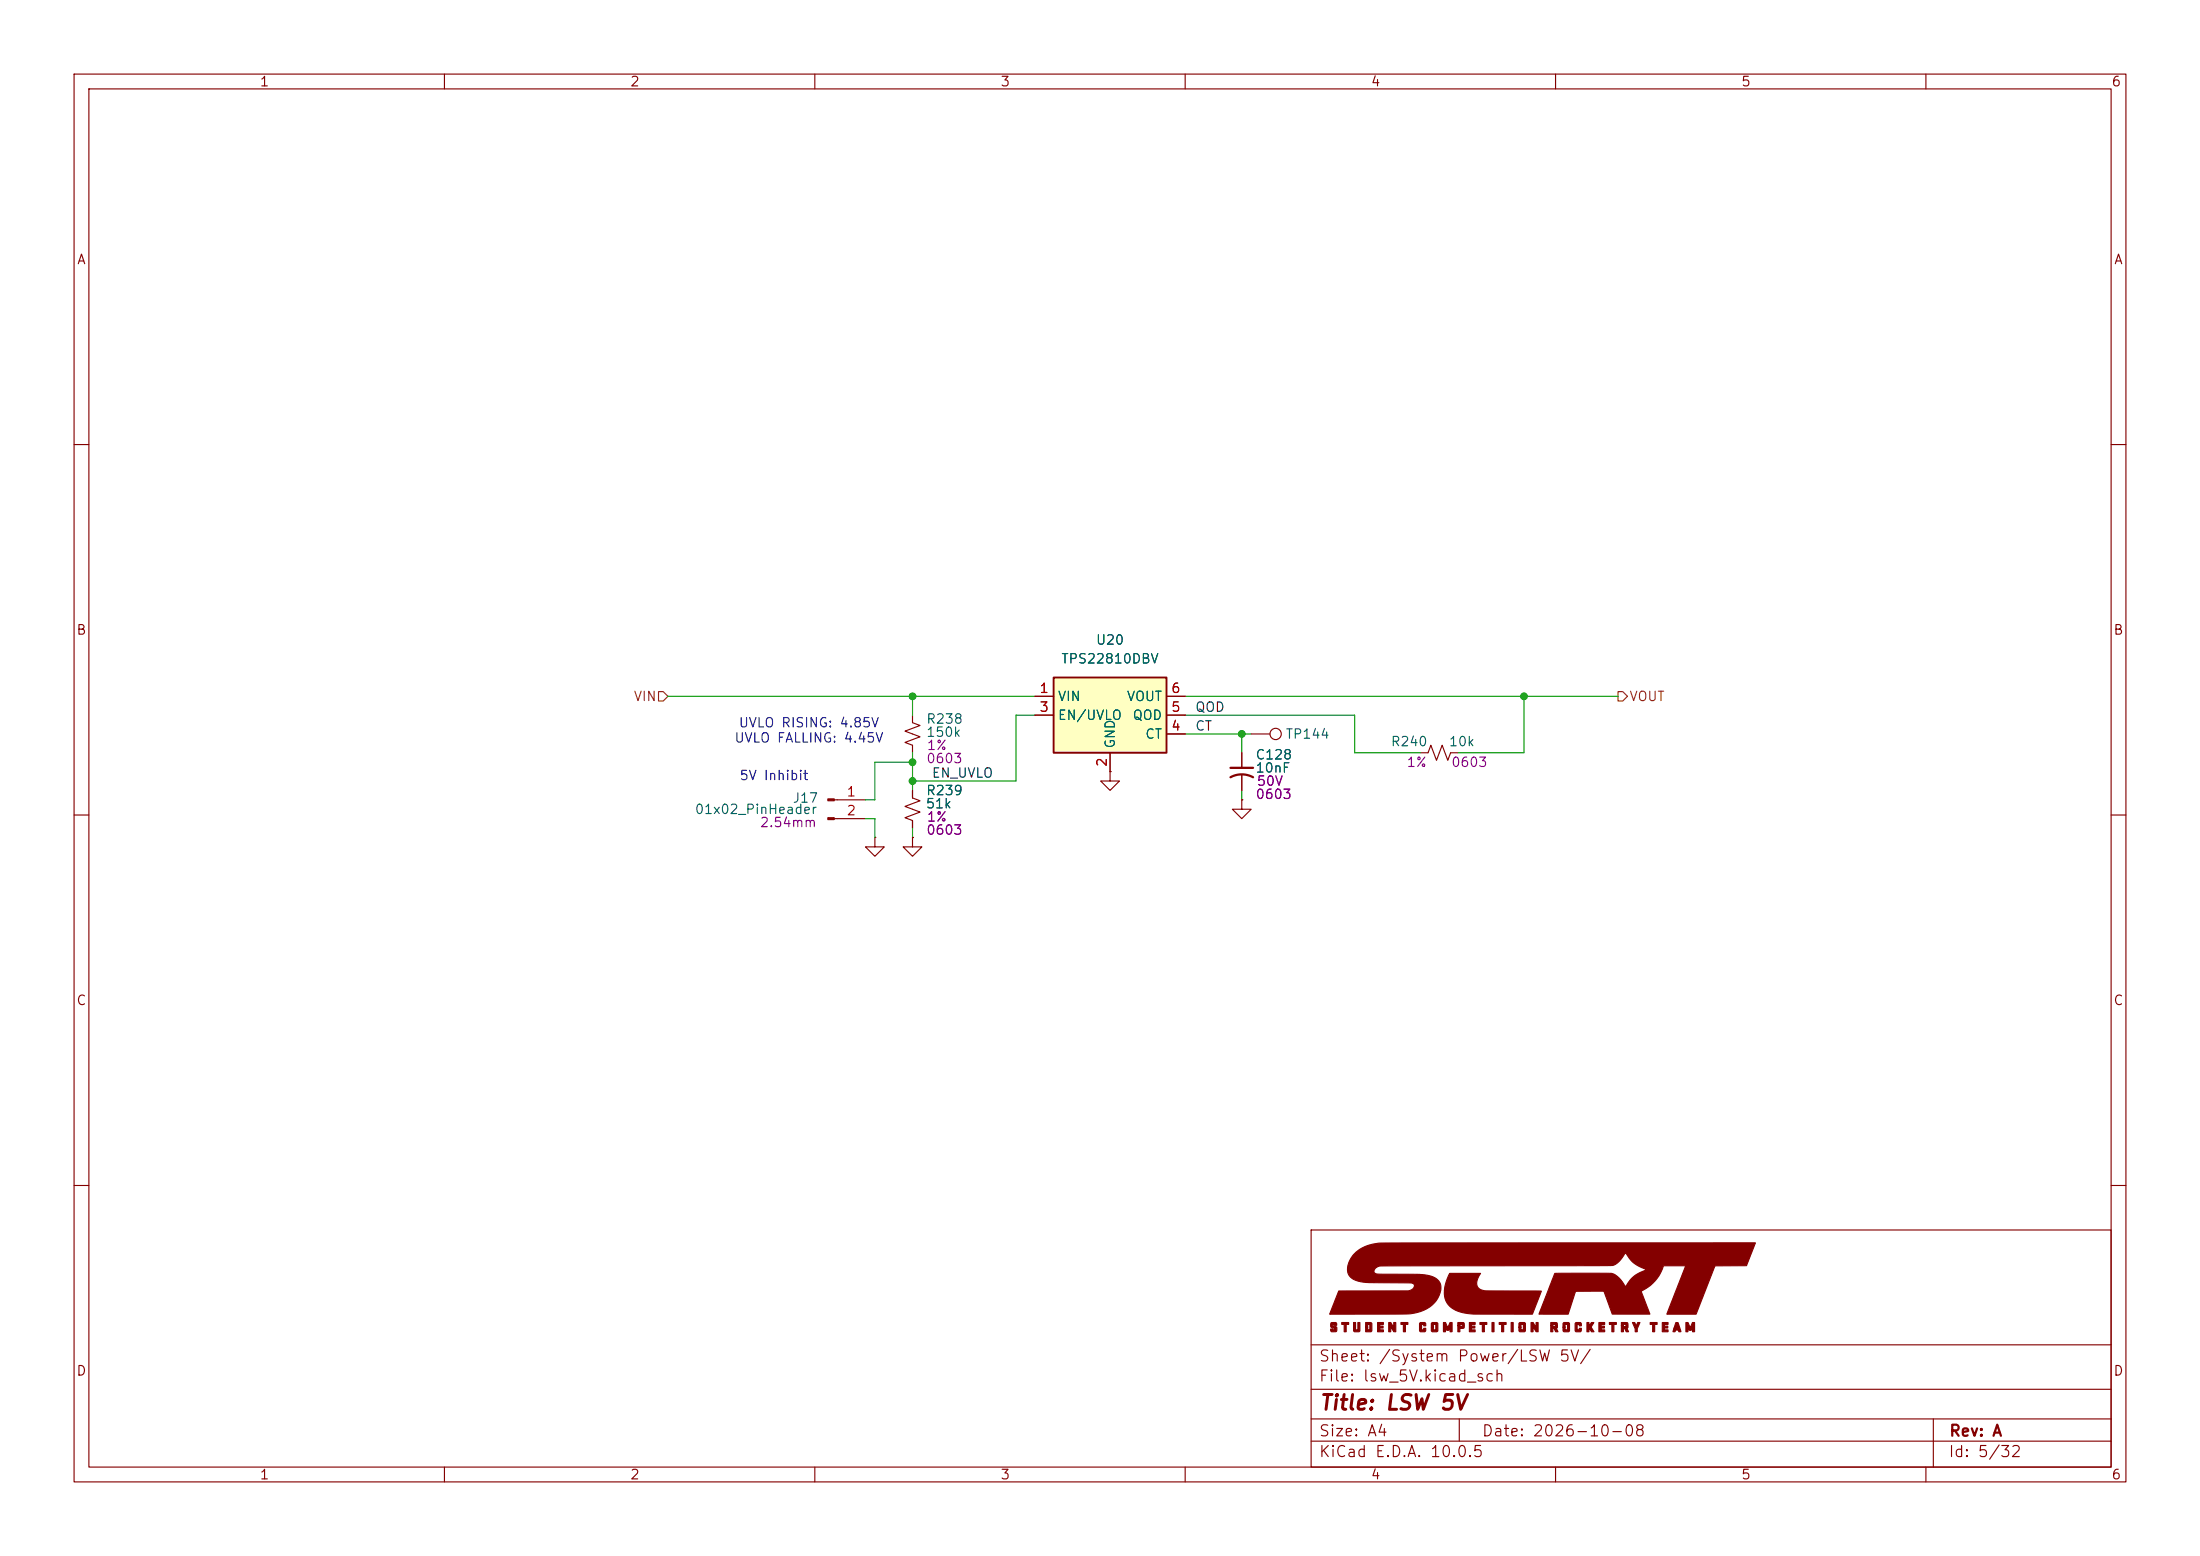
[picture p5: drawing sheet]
<svg xmlns="http://www.w3.org/2000/svg" width="297mm" height="210mm" viewBox="0 0 297 210" stroke-linecap="round" stroke-linejoin="round" font-family="sans-serif">
<g fill="none" stroke="#840000" stroke-width=".15">
<path d="M10 10h277v190h-277zM12 12h273v186h-273zM60 10v2M110 10v2M160 10v2M210 10v2M260 10v2M10 60h2M285 60h2M123.2 96.5v1l1 .4-2 .8 2 .7-2 .8 1 .4v1M10 110h2M149.9 104.1v1.3h1.2l-1.2 1.3-1.3-1.3h1.3"/>
<path d="M149.9 104.1h.1M285 110h2M10 160h2M177 166h108v32h-108zM285 160h2M60 198v2M110 198v2M160 198v2M177 194.5h108M177 191.5h108M177 187.5h108M177 181.5h108"/>
<path d="M197 191.5v3M210 198v2M260 198v2M261 191.5v6.5"/>
</g>
<g fill="#840000" stroke="#840000" stroke-width=".15">
<path d="M179.7 178.5h.6l.1 .1 .1 .3-.6-.1v.1l.1 .1a.41 .41 0 0 1 .5 .2 .41 .41 0 0 1-.2 .5h-.5l-.2-.1v-.2l.6 .1v-.2h-.1a.42 .42 0 0 1-.5-.3 .42 .42 0 0 1 .1-.5z"/>
<path d="M181.1 178.5h1v.3h-.4v.9h-.2v-.9h-.4z"/>
<path d="M182.7 178.5h.3v1h.3v-1h.3v1.1l-.1 .1h-.7l-.1-.1z"/>
<path d="M184.4 178.5h.7l.1 .1v1l-.1 .1h-.7v-.6h.2v.4h.3v-.7h-.3v.3h-.2z"/>
<path d="M186 178.5h.8v.3h-.5v.2h.4v.2h-.4v.3h.5v.2h-.8z"/>
<path d="M187.5 178.5h.3l.4 .7v-.7h.2v1.2h-.2l-.4-.6-.1 .6h-.2z"/>
<path d="M189.1 178.5h1v.3h-.4v.9h-.2v-.9h-.4z"/>
<path d="M191.8 178.5h.6l.1 .1v.3h-.3v-.1h-.3v.7h.3v-.2h.3v.3l-.1 .1h-.6l-.2-.1v-1z"/>
<path d="M193.3 178.5h.7l.1 .1v1l-.1 .1h-.7l-.1-.1v-.5h.3v.4h.3v-.7h-.3v.3h-.3v-.5z"/>
<path d="M194.9 178.5h.3l.3 .7 .3-.7h.2v1.2h-.2v-.6l-.2 .4h-.3l-.2-.4v.6h-.2z"/>
<path d="M196.8 178.5h.4a.37 .37 0 0 1 .4 .1 .37 .37 0 0 1 .1 .4l-.1 .3h-.5v.4h-.3v-.8h.3v.1h.3v-.2h-.3v.1h-.3z"/>
<path d="M198.4 178.5h.7v.3h-.5v.2h.5v.2h-.5v.3h.5v.2h-.7z"/>
<path d="M199.8 178.5h.9v.3h-.3v.9h-.3v-.9h-.3z"/>
<path d="M201.4 178.5h.3v1.2h-.3z"/>
<path d="M202.4 178.5h.9v.3h-.3v.9h-.3v-.9h-.3z"/>
<path d="M204 178.5h.3v1.2h-.3z"/>
<path d="M205.2 178.5h.6l.1 .1v1l-.1 .1h-.6l-.1-.1v-.5h.2v.4h.4v-.7h-.4v.3h-.2v-.5z"/>
<path d="M206.7 178.5h.3l.4 .7v-.7h.2v1.2h-.2l-.4-.6v.6h-.3z"/>
<path d="M209.4 178.5h.3a.34 .34 0 0 1 .4 0 .34 .34 0 0 1 .2 .4v.3l-.2 .1 .2 .4h-.3l-.2-.4h-.2v.4h-.2v-.8h.2v.1h.4v-.2h-.4v.1h-.2z"/>
<path d="M211.1 178.5h.7l.1 .1v1l-.1 .1h-.7l-.1-.1v-.5h.3v.4h.3v-.7h-.3v.3h-.3v-.5z"/>
<path d="M212.8 178.5h.6l.1 .1v.3h-.3v-.1h-.3v.7h.3v-.2h.3v.3l-.1 .1h-.6l-.2-.1v-1z"/>
<path d="M214.2 178.5h.3v.5l.3-.5h.4l-.4 .6 .4 .6h-.3l-.4-.5v.5h-.3z"/>
<path d="M215.9 178.5h.7v.3h-.5v.2h.5v.2h-.5v.3h.5v.2h-.7z"/>
<path d="M217.3 178.5h.9v.3h-.3v.9h-.3v-.9h-.3z"/>
<path d="M218.9 178.5h.4a.34 .34 0 0 1 .4 0 .34 .34 0 0 1 .1 .4v.3l-.2 .1 .3 .4h-.4l-.2-.4h-.1v.4h-.3v-.8h.3v.1h.3v-.2h-.3v.1h-.3z"/>
<path d="M220.4 178.5h.3l.2 .5 .2-.5h.3l-.4 .8v.4h-.2v-.4z"/>
<path d="M222.8 178.5h.9v.3h-.3v.9h-.3v-.9h-.3z"/>
<path d="M224.4 178.5h.8v.3h-.5v.2h.4v.2h-.4v.3h.5v.2h-.8z"/>
<path d="M226.2 178.5h.3l.4 1.2a.25 .25 0 0 1-.3-.2h-.4a.22 .22 0 0 1-.1 .2 .22 .22 0 0 1-.2 0l.1-.5h.5l-.1-.3-.1 .3h-.3z"/>
<path d="M227.6 178.5h.3l.3 .7 .3-.7h.3v1.2h-.3v-.6l-.2 .4h-.2l-.2-.4v.6h-.3z"/>
<path d="M182.8 169.2a6.3 6.3 0 0 1 4.6-1.4l49.6-.1-1.2 3.1h-4.3l-2.5 6.6h-4l2.6-6.6h-3a5.6 5.6 0 0 1-3 3.5l1.1 3.1h-5l-1.1-2.9a.24 .24 0 0 0-.1-.2 .24 .24 0 0 0-.3 0h-3.5l-1 3.1h-3.9l2.1-5.5h7.6a3.5 3.5 0 0 1 2 1.8 4.6 4.6 0 0 1 2.7-2.3 4.5 4.5 0 0 1-2.7-2.3h-.1a2.78 2.78 0 0 1-1.7 1.7l-31.3 .1a.88 .88 0 0 0-.9 .8 .93 .93 0 0 0 1 .3h3.2a10.5 10.5 0 0 1 3.9 .4 1.67 1.67 0 0 1 .7 2.4 4.7 4.7 0 0 1-4 2.5l-10.8 .1 1.2-3.2h9.4a.69 .69 0 0 0 .8-.9 2.61 2.61 0 0 0-1.6-.2h-4.4a4.5 4.5 0 0 1-2.6-.8 2.26 2.26 0 0 1 .3-2.8z"/>
<path d="M195.7 171.9h4.2a1.52 1.52 0 0 0-.2 2l.3 .2a28.8 28.8 0 0 0 5.2 .1l2.9 .1-1.2 3.1h-5.8a11.3 11.3 0 0 1-4.6-.6 2.92 2.92 0 0 1-1.2-3.9z"/>
</g>
<path d="M142.2 91.4h15.3v10.2h-15.3z" fill="#ffffc2"/>
<path d="M142.2 91.4h15.3v10.2h-15.3z" fill="none" stroke="#840000" stroke-width=".25"/>
<g fill="none" stroke="#840000" stroke-width=".15">
<path d="M139.7 94h2.5M139.7 96.5h2.5M157.5 94h2.5M157.5 96.5h2.5M157.5 99.1h2.5M168.9 99.1h2.5M112.6 108h4.2M112.6 110.5h4.2M118.1 113v1.3h1.3l-1.3 1.3-1.3-1.3h1.3M118.1 113h.1M123.2 113v1.3h1.3l-1.3 1.3-1.3-1.3h1.3M123.2 113h.1"/>
<path d="M123.2 106.7v1l1 .4-2 .7 2 .8-2 .8 1 .3v1.1M149.9 104.1h.1M149.9 101.6v2.5M167.6 108v1.2h1.3l-1.3 1.3-1.2-1.3h1.2M167.6 108h.1M167.6 101.6v2M167.6 104.6v2.1M191.8 101.6h1l.4-1 .7 2 .8-2 .8 2 .3-1h1"/>
<circle cx="172.2" cy="99.1" r=".76"/>
</g>
<g fill="#840000" stroke="#840000" stroke-width=".15">
<path d="M111.8 107.8h.8v.3h-.8z"/>
<path d="M111.8 110.4h.8v.2h-.8z"/>
</g>
<path d="M166.1 104.9a3.2 3.2 0 0 1 3.1 0M166.1 103.6h3.1" fill="none" stroke="#840000" stroke-width=".3"/>
<path d="M88.9 93.3h.6l.7 .7-.7 .6h-.6zM218.4 93.3h.7l.6 .7-.6 .6h-.7z" fill="none" stroke="#725600" stroke-width=".15"/>
<g fill="none" stroke="#009600" stroke-width=".15">
<path d="M90.2 94h49.5M123.2 94v2.5M139.7 96.5h-2.5v8.9h-14M160 96.5h22.9v5.1h8.9M160 94h58.4M160 99.1h8.9M167.6 99.1v2.5M205.7 94v7.6h-8.9M116.8 110.5h1.3v2.5M123.2 102.9h-5.1v5.1h-1.3M123.2 101.6v5.1M123.2 111.8v1.2"/>
<path d="M167.6 106.7v1.3"/>
</g>
<g fill="#009600" stroke="#009600" stroke-width=".14">
<circle cx="123.2" cy="102.9" r=".46"/>
<circle cx="123.2" cy="94" r=".46"/>
<circle cx="123.2" cy="105.4" r=".46"/>
<circle cx="205.7" cy="94" r=".46"/>
<circle cx="167.6" cy="99.1" r=".46"/>
</g>
<text font-size="2" fill="#840000" x="178" y="190.8">Title: LSW 5V</text>
<g font-size="1.5" fill="#840000">
<text x="178" y="184.1">Sheet: /System Power/LSW 5V/</text>
<text x="178" y="186.8">File: lsw_5V.kicad_sch</text>
<text x="178" y="197">KiCad E.D.A. 10.0.5</text>
<text x="178" y="194.2">Size: A4</text>
<text x="200" y="194.2">Date: 2026-10-08</text>
<text x="263" y="197">Id: 5/32</text>
<text x="263" y="194.2">Rev: A</text>
</g>
<g font-size="1.3" fill="#840000">
<text x="35" y="12">1</text>
<text x="85" y="12">2</text>
<text x="135" y="12">3</text>
<text x="185" y="12">4</text>
<text x="235" y="12">5</text>
<text x="285" y="12">6</text>
<text x="10.3" y="36">A</text>
<text x="285.3" y="36">A</text>
<text x="10.2" y="86">B</text>
<text x="285.2" y="86">B</text>
<text x="10.2" y="136">C</text>
<text x="285.2" y="136">C</text>
<text x="10.2" y="186">D</text>
<text x="285.2" y="186">D</text>
<text x="35" y="200">1</text>
<text x="85" y="200">2</text>
<text x="135" y="200">3</text>
<text x="185" y="200">4</text>
<text x="235" y="200">5</text>
<text x="285" y="200">6</text>
</g>
<g font-size="1.3" fill="#006464">
<text x="143.2" y="89.9">TPS22810DBV</text>
<text x="147.9" y="87.3">U20</text>
<text x="142.7" y="94.9">VIN</text>
<text x="152" y="94.9">VOUT</text>
<text x="125" y="98">R238</text>
<text x="125" y="99.8">150k</text>
<text x="142.7" y="97.5">EN/UVLO</text>
<text x="150.8" y="101.1" transform="rotate(-90 150.8 101.1)">GND</text>
<text x="152.8" y="97.5">QOD</text>
<text x="154.5" y="100">CT</text>
<text x="173.5" y="100">TP144</text>
<text x="187.7" y="101">R240</text>
<text x="195.5" y="101">10k</text>
<text x="124.9" y="107.6">R239</text>
<text x="169.4" y="102.8">C128</text>
<text x="169.4" y="104.6">10nF</text>
<text x="93.7" y="110.2">01x02_PinHeader</text>
<text x="106.9" y="108.7">J17</text>
<text x="124.9" y="109.4">51k</text>
</g>
<g font-size="1.3" fill="#725600">
<text x="85.5" y="94.9">VIN</text>
<text x="219.9" y="94.9">VOUT</text>
</g>
<g font-size="1.3" fill="#a90000">
<text x="140.2" y="93.8">1</text>
<text x="158" y="93.8">6</text>
<text x="140.2" y="96.4">3</text>
<text x="158" y="98.9">4</text>
<text x="158" y="96.4">5</text>
<text x="114.2" y="107.8">1</text>
<text x="149.7" y="103.6" transform="rotate(-90 149.7 103.6)">2</text>
<text x="114.2" y="110.4">2</text>
</g>
<g font-size="1.3" fill="#0000c2">
<text x="99.1" y="100.5">UVLO FALLING: 4.45V</text>
<text x="99.6" y="98.5">UVLO RISING: 4.85V</text>
<text x="99.7" y="105.6">5V Inhibit</text>
</g>
<g font-size="1.3" fill="#840084">
<text x="125" y="101.5">1%</text>
<text x="125" y="103.3">0603</text>
<text x="169.6" y="106.4">50V</text>
<text x="189.8" y="103.8">1%</text>
<text x="195.8" y="103.8">0603</text>
<text x="102.5" y="112">2.54mm</text>
<text x="125" y="113">0603</text>
<text x="125" y="111.2">1%</text>
<text x="169.4" y="108.2">0603</text>
</g>
<g font-size="1.3" fill="#0f0f0f">
<text x="161.3" y="98.9">CT</text>
<text x="161.3" y="96.4">QOD</text>
<text x="125.7" y="105.3">EN_UVLO</text>
</g>
</svg>
